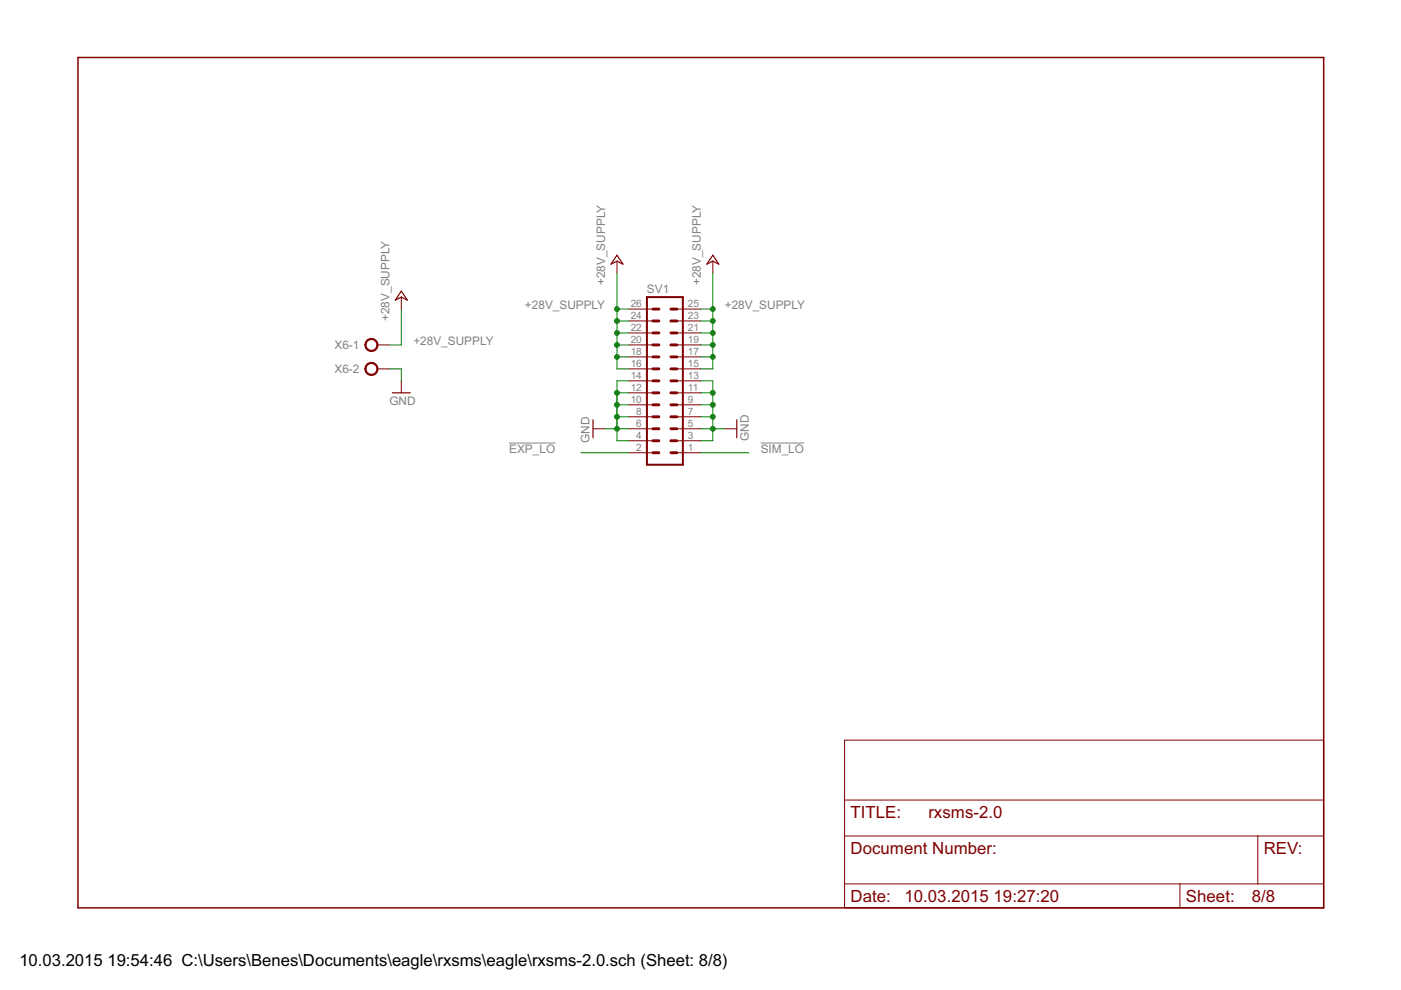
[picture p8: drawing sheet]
<svg xmlns="http://www.w3.org/2000/svg" width="297mm" height="210mm" viewBox="0 0 297 210" stroke-linecap="round" stroke-linejoin="round" font-family="sans-serif">
<path d="M107.9 93.9h9.8M161.3 93.9h9.2" fill="none" stroke="#808080" stroke-width=".21"/>
<path d="M137.2 63h7.6v35.5h-7.6z" fill="none" stroke="#800000" stroke-width=".42"/>
<g fill="none" stroke="#800000" stroke-width=".61">
<path d="M138.4 78.2h1.3M138.4 75.7h1.3M138.4 73.1h1.3M138.4 70.6h1.3M138.4 68.1h1.3M138.4 65.5h1.3M142.2 78.2h1.3M142.2 75.7h1.3M142.2 73.1h1.3M142.2 70.6h1.3M142.2 68.1h1.3M142.2 65.5h1.3"/>
<path d="M138.4 85.8h1.3M138.4 88.4h1.3M138.4 90.9h1.3M138.4 93.5h1.3M138.4 96h1.3M138.4 83.3h1.3M138.4 80.8h1.3M142.2 85.8h1.3M142.2 88.4h1.3M142.2 90.9h1.3M142.2 93.5h1.3M142.2 96h1.3"/>
<path d="M142.2 83.3h1.3M142.2 80.8h1.3"/>
</g>
<g fill="none" stroke="#800000" stroke-width=".21">
<path d="M130.8 55.4v2.5M151.1 55.4v2.5M80 78.2h2.5M80 73.1h2.5M85.1 63v2.5M133.3 78.2h5.1M133.3 75.7h5.1M133.3 73.1h5.1M133.3 70.6h5.1M133.3 68.1h5.1M133.3 65.5h5.1M143.5 78.2h5.1"/>
<path d="M143.5 75.7h5.1M143.5 73.1h5.1M143.5 70.6h5.1M143.5 68.1h5.1M143.5 65.5h5.1M85.1 80.8v2.5M125.7 90.9h2.6M133.3 96h5.1M133.3 93.5h5.1M133.3 90.9h5.1M133.3 88.4h5.1M133.3 85.8h5.1"/>
<path d="M133.3 83.3h5.1M133.3 80.8h5.1M143.5 96h5.1M143.5 93.5h5.1M143.5 90.9h5.1M143.5 88.4h5.1M143.5 85.8h5.1M143.5 83.3h5.1M143.5 80.8h5.1M153.7 90.9h2.5M179.1 156.9h101.5v35.6h-101.5zM179.1 177.2h101.5"/>
<path d="M179.1 169.6h101.5M266.7 177.2v10.2M179.1 187.4h101.5M250.2 187.4v5.1"/>
</g>
<path d="M16.5 12.2h264.1v180.3h-264.1z" fill="none" stroke="#800000" stroke-width=".32"/>
<path d="M130.8 54.1l1.3 1.9-1.3-.6-1.3 .6zM151.1 54.1l1.3 1.9-1.3-.6-1.2 .6zM85.1 61.7l1.3 1.9-1.3-.6-1.3 .6zM83.2 83.3h3.8M125.7 89v3.8M156.2 89v3.8" fill="none" stroke="#800000" stroke-width=".25"/>
<g fill="#800000" stroke="#800000" stroke-width=".21">
<path d="M77.7 72.2a1.4 1.4 0 0 1 2.2 .2 1.4 1.4 0 0 1-.7 2.1 1.4 1.4 0 0 1-1.8-1.4h.2a1.15 1.15 0 0 1 1.6-1 1.15 1.15 0 0 1 .3 1.9 1.15 1.15 0 0 1-1.9-.6v-.3h-.2z" fill-rule="evenodd"/>
<path d="M77.7 77.3a1.4 1.4 0 0 1 2.2 .1 1.4 1.4 0 0 1-.7 2.1 1.4 1.4 0 0 1-1.8-1.3h.2a1.15 1.15 0 0 1 1.6-1 1.15 1.15 0 0 1 .3 1.9 1.15 1.15 0 0 1-1.9-.6v-.3h-.2z" fill-rule="evenodd"/>
</g>
<g fill="none" stroke="#008000" stroke-width=".21">
<path d="M130.8 57.9v20.3h2.5M151.1 57.9v20.3h-2.5M82.5 78.2h2.6v2.6M85.1 65.5v7.6h-2.6M130.8 65.5h2.5M130.8 75.7h2.5M130.8 73.1h2.5M130.8 70.6h2.5M130.8 68.1h2.5M148.6 65.5h2.5M148.6 75.7h2.5M148.6 73.1h2.5"/>
<path d="M148.6 70.6h2.5M148.6 68.1h2.5M123.2 96h10.1M128.3 90.9h5M130.8 88.4h2.5M130.8 85.8h2.5M130.8 83.3h2.5M133.3 80.8h-2.5v12.7h2.5M148.6 96h10.1M148.6 80.8h2.5v12.7h-2.5M148.6 90.9h5.1M148.6 88.4h2.5"/>
<path d="M148.6 85.8h2.5M148.6 83.3h2.5"/>
</g>
<g fill="#008000" stroke="#008000" stroke-width=".21">
<circle cx="130.8" cy="75.7" r=".51"/>
<circle cx="130.8" cy="73.1" r=".51"/>
<circle cx="130.8" cy="70.6" r=".51"/>
<circle cx="130.8" cy="68.1" r=".51"/>
<circle cx="130.8" cy="65.5" r=".51"/>
<circle cx="151.1" cy="75.7" r=".51"/>
<circle cx="151.1" cy="73.1" r=".51"/>
<circle cx="151.1" cy="70.6" r=".51"/>
<circle cx="151.1" cy="68.1" r=".51"/>
<circle cx="151.1" cy="65.5" r=".51"/>
<circle cx="151.1" cy="88.4" r=".51"/>
<circle cx="151.1" cy="85.8" r=".51"/>
<circle cx="151.1" cy="83.3" r=".51"/>
<circle cx="151.1" cy="90.9" r=".51"/>
<circle cx="130.8" cy="90.9" r=".51"/>
<circle cx="130.8" cy="88.4" r=".51"/>
<circle cx="130.8" cy="85.8" r=".51"/>
<circle cx="130.8" cy="83.3" r=".51"/>
</g>
<g font-size="4" fill="#800000">
<text x="180.3" y="173.4">TITLE:</text>
<text x="196.8" y="173.4">rxsms-2.0</text>
<text x="180.3" y="181.1">Document Number:</text>
<text x="267.9" y="181.1">REV:</text>
<text x="180.3" y="191.2">Date:</text>
<text x="191.8" y="191.2">10.03.2015</text>
<text x="210.7" y="191.2">19:27:20</text>
<text x="251.4" y="191.2">Sheet:</text>
<text x="265.4" y="191.2">8/8</text>
</g>
<g font-size="4">
<text x="4.1" y="204.8">10.03.2015</text>
<text x="22.8" y="204.8">19:54:46 C:\Users\Benes\Documents\eagle\rxsms\eagle\rxsms-2.0.sch (Sheet: 8/8)</text>
</g>
<g font-size="2.8" fill="#808080">
<text x="111.3" y="65.5">+28V_SUPPLY</text>
<text x="128.3" y="60.4" transform="rotate(-90 128.3 60.4)">+28V_SUPPLY</text>
<text x="137.2" y="62.2">SV1</text>
<text x="148.6" y="60.4" transform="rotate(-90 148.6 60.4)">+28V_SUPPLY</text>
<text x="153.7" y="65.5">+28V_SUPPLY</text>
<text x="82.6" y="68.1" transform="rotate(-90 82.6 68.1)">+28V_SUPPLY</text>
<text x="70.9" y="74">X6-1</text>
<text x="87.6" y="73.1">+28V_SUPPLY</text>
<text x="70.9" y="79.1">X6-2</text>
<text x="82.6" y="85.8">GND</text>
<text x="108" y="96">EXP_LO</text>
<text x="125" y="93.9" transform="rotate(-90 125 93.9)">GND</text>
<text x="158.7" y="93.5" transform="rotate(-90 158.7 93.5)">GND</text>
<text x="161.3" y="96">SIM_LO</text>
</g>
<g font-size="2.4" fill="#808080">
<text x="133.7" y="65.2">26</text>
<text x="145.8" y="65.2">25</text>
<text x="133.7" y="70.2">22</text>
<text x="133.7" y="67.7">24</text>
<text x="145.8" y="70.2">21</text>
<text x="145.8" y="67.7">23</text>
<text x="133.7" y="77.9">16</text>
<text x="133.7" y="75.3">18</text>
<text x="133.7" y="72.8">20</text>
<text x="145.8" y="77.9">15</text>
<text x="145.8" y="75.3">17</text>
<text x="145.8" y="72.8">19</text>
<text x="133.7" y="82.9">12</text>
<text x="133.7" y="80.4">14</text>
<text x="145.8" y="82.9">11</text>
<text x="145.8" y="80.4">13</text>
<text x="133.7" y="85.5">10</text>
<text x="134.9" y="88">8</text>
<text x="145.8" y="88">7</text>
<text x="145.8" y="85.5">9</text>
<text x="134.9" y="95.6">2</text>
<text x="134.9" y="93.1">4</text>
<text x="134.9" y="90.6">6</text>
<text x="145.8" y="95.6">1</text>
<text x="145.8" y="93.1">3</text>
<text x="145.8" y="90.6">5</text>
</g>
</svg>
